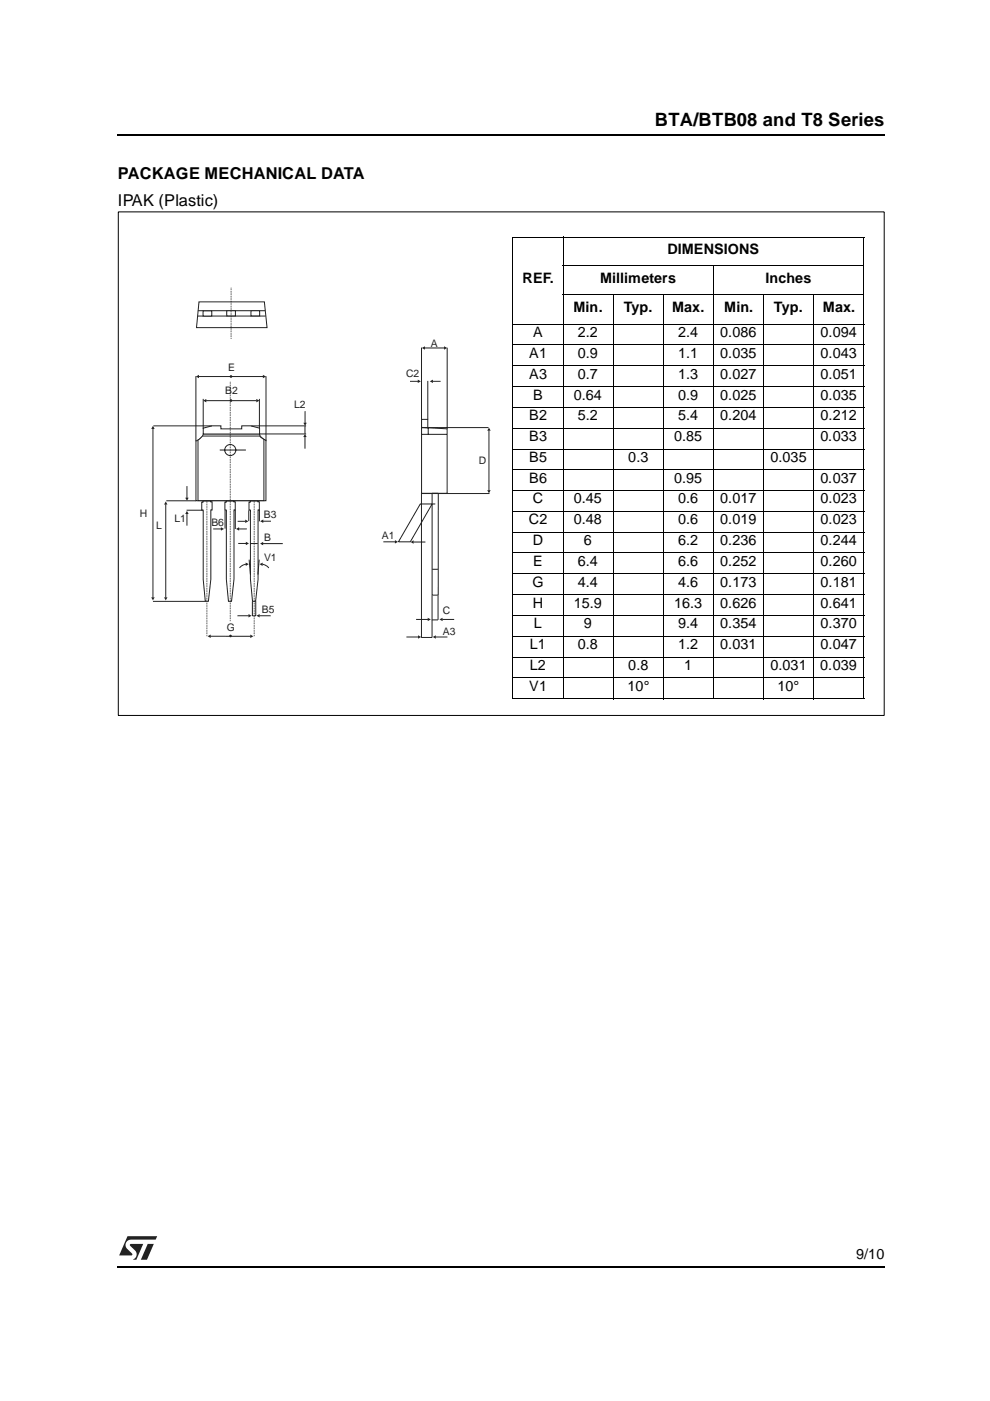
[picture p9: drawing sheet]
<svg xmlns="http://www.w3.org/2000/svg" width="210mm" height="297mm" viewBox="0 0 210 297" stroke-linecap="round" stroke-linejoin="round" font-family="sans-serif">
<path d="M24.9 28.4l.1 .3zM187.5 28.4l.1 .3zM24.9 268.4l.1 .3zM187.5 268.4l.1 .3z" fill="#000"/>
<path d="M25 28.5h162.5M25 268.6h162.5" fill="none" stroke="#000" stroke-width=".25"/>
<path d="M25 262h8.3v5.2h-8.3z" fill="#fff"/>
<g fill="#231f20">
<path d="M31.3 263.7h1.3l-1.4 3.4h-1.3z" fill-rule="evenodd"/>
<path d="M27 262.1h6.3l-.3 .7h-5.2a1.14 1.14 0 0 0-1.1 .8 1.14 1.14 0 0 0 .3 1.2l1 1v.3l-2.7 .1z" fill-rule="evenodd"/>
<path d="M27.6 263.8l2.8-.1-1.5 3.4h-.7a1.19 1.19 0 0 0 .5-1.9l-1.1-1.1z" fill-rule="evenodd"/>
</g>
<path d="M29.4 60.9h74.7v74.7h-74.7z" fill="#fff"/>
<path d="M42.2 64h13.9l.5 5.5h-14.9z" fill-rule="evenodd" fill="#fff" stroke="#231f20" stroke-width=".21"/>
<path d="M41.8 67h14.5M42 65.9h14.2" fill="none" stroke="#231f20" stroke-width=".21"/>
<g fill="#fff" stroke="#231f20" stroke-width=".21">
<path d="M43.1 65.9h1.8v1.1h-1.8z" fill-rule="evenodd"/>
<path d="M48.1 65.9h1.8v1.1h-1.8z" fill-rule="evenodd"/>
<path d="M53.2 65.9h1.9v1.1h-1.9z" fill-rule="evenodd"/>
<path d="M41.5 93.5a2.28 2.28 0 0 0 1.6-1.5h11.9a1.81 1.81 0 0 0 1.4 1.3v12.9h-14.9z" fill-rule="evenodd"/>
<path d="M42 93.3l.9-.8h12.2l.9 .7v12.9h-14z" fill-rule="evenodd"/>
</g>
<path d="M43 106.2h1.7v.2h.3v1.7h-.3v14.7l-.5 4.7h-.7l-.4-4.7v-14.6h-.3v-1.7h.2zM47.7 106.5h.3v-.3h1.6v.2h.3v1.7h-.3v14.7l-.5 4.7h-.7l-.4-4.7v-14.6h-.3zM52.8 106.5h.3v-.3h1.6v.2h.3v1.7h-.3v14.7l-.5 4.7h-.7l-.4-4.7v-14.6h-.3z" fill="none" stroke="#231f20" stroke-width=".21"/>
<path d="M43.1 90.8l1.9-.5h1.8v.6h4.5v-.6h1.8l1.9 .5v1.2h-11.9z" fill-rule="evenodd" fill="#fff" stroke="#231f20" stroke-width=".21"/>
<path d="M41.5 79.8v13.7M42.1 79.8h13.7M56.4 79.8v13.7M43.1 84.6v6.3M55 84.6v6.3" fill="none" stroke="#231f20" stroke-width=".21"/>
<g fill="#231f20">
<path d="M41.5 79.8l.7-.3v.7z"/>
<path d="M55.7 79.5l.7 .3-.7 .4z"/>
</g>
<path d="M43.7 84.9h10.7" fill="none" stroke="#231f20" stroke-width=".21"/>
<g fill="#231f20">
<path d="M43.1 84.9l.6-.3v.7z"/>
<path d="M54.3 84.6l.7 .3-.7 .4z"/>
</g>
<path d="M53.2 90.3h11.7M55 92h9.9M64.7 87.2v2.5" fill="none" stroke="#231f20" stroke-width=".21"/>
<path d="M64.3 89.6h.7l-.3 .7z" fill="#231f20"/>
<path d="M64.7 92.6v2.5" fill="none" stroke="#231f20" stroke-width=".21"/>
<path d="M64.7 92l.3 .7h-.7z" fill="#231f20"/>
<path d="M93.8 131.3h2.5" fill="none" stroke="#231f20" stroke-width=".21"/>
<path d="M93.2 131.3l.6-.3v.7z" fill="#231f20"/>
<path d="M87.6 114.9h2.6" fill="none" stroke="#231f20" stroke-width=".21"/>
<path d="M87 114.9l.7-.3v.7z" fill="#231f20"/>
<path d="M92.4 135.1h2.5" fill="none" stroke="#231f20" stroke-width=".21"/>
<path d="M91.8 135.1l.6-.4v.7z" fill="#231f20"/>
<path d="M88.2 131.3h2.5" fill="none" stroke="#231f20" stroke-width=".21"/>
<path d="M90.7 131l.6 .3-.6 .4z" fill="#231f20"/>
<path d="M86.2 135.1h2.5" fill="none" stroke="#231f20" stroke-width=".21"/>
<path d="M88.6 134.7l.7 .4-.7 .3z" fill="#231f20"/>
<path d="M81.3 114.9h2.5" fill="none" stroke="#231f20" stroke-width=".21"/>
<path d="M83.7 114.5l.7 .4-.7 .3z" fill="#231f20"/>
<path d="M39.6 108.9v2.5" fill="none" stroke="#231f20" stroke-width=".21"/>
<path d="M39.6 108.3l.4 .7h-.7z" fill="#231f20"/>
<path d="M39.6 103.1v2.5" fill="none" stroke="#231f20" stroke-width=".21"/>
<path d="M39.3 105.5h.7l-.4 .7z" fill="#231f20"/>
<path d="M32.4 90.9v35.8M32.5 90.3h12.4M32.4 127.5h11.2" fill="none" stroke="#231f20" stroke-width=".21"/>
<g fill="#231f20">
<path d="M32.1 126.6h.7l-.4 .7z"/>
<path d="M32.4 90.3l.4 .6h-.7z"/>
</g>
<path d="M35.1 106.9v19.8" fill="none" stroke="#231f20" stroke-width=".21"/>
<g fill="#231f20">
<path d="M34.8 126.6h.7l-.4 .7z"/>
<path d="M35.1 106.3l.4 .7h-.7z"/>
</g>
<path d="M35.3 106.2h6.2M39.6 108.2h3.3M44.6 134.9h8.5" fill="none" stroke="#231f20" stroke-width=".21"/>
<path d="M43.9 106.2v28.8M53.9 106.2v28.7" fill="none" stroke="#231f20" stroke-width=".21" stroke-dasharray=".1 .1 0 .1" stroke-linecap="butt"/>
<g fill="#231f20">
<path d="M53.1 134.5l.6 .4-.6 .4z"/>
<path d="M44 134.9l.7-.4v.8z"/>
</g>
<path d="M50.4 110.5h1.7M50.5 115.2h1.7M53.1 115.2h1.6" fill="none" stroke="#231f20" stroke-width=".21"/>
<g fill="#231f20">
<path d="M52.1 114.9l.7 .3-.7 .4z"/>
<path d="M52 110.2l.7 .3-.7 .4z"/>
</g>
<path d="M55.8 110.5h1.7" fill="none" stroke="#231f20" stroke-width=".21"/>
<path d="M55.2 110.5l.6-.4v.8z" fill="#231f20"/>
<path d="M50.6 112.1h1.7" fill="none" stroke="#231f20" stroke-width=".21"/>
<path d="M50 112.1l.7-.3v.7z" fill="#231f20"/>
<path d="M45.2 112.1h1.7" fill="none" stroke="#231f20" stroke-width=".21"/>
<path d="M46.8 111.8l.7 .3-.7 .4z" fill="#231f20"/>
<path d="M91.7 80.8h1.7" fill="none" stroke="#231f20" stroke-width=".21"/>
<path d="M91.1 80.8l.7-.3v.7z" fill="#231f20"/>
<path d="M86.9 80.8h1.7" fill="none" stroke="#231f20" stroke-width=".21"/>
<path d="M88.6 80.5l.6 .3-.6 .4z" fill="#231f20"/>
<path d="M55.7 115.3h4.3" fill="none" stroke="#231f20" stroke-width=".21"/>
<path d="M55.1 115.3l.7-.4v.7z" fill="#231f20"/>
<path d="M55 130.6h2.4" fill="none" stroke="#231f20" stroke-width=".21"/>
<path d="M54.4 130.6l.6-.4v.7z" fill="#231f20"/>
<path d="M50.3 130.6h2.4" fill="none" stroke="#231f20" stroke-width=".21"/>
<path d="M52.7 130.2l.6 .4-.6 .3z" fill="#231f20"/>
<g fill="#231f20" stroke="#231f20" stroke-width=".21">
<circle cx="48.9" cy="134.8" r=".17"/>
<circle cx="49" cy="84.9" r=".17"/>
<circle cx="49" cy="79.8" r=".17"/>
</g>
<path d="M55.6 119.6a1.97 1.97 0 0 1 1.4 .8" fill="none" stroke="#231f20" stroke-width=".21"/>
<path d="M55 119.6l.7-.3v.7z" fill="#231f20"/>
<path d="M52.1 119.6a1.97 1.97 0 0 0-1.3 .8" fill="none" stroke="#231f20" stroke-width=".21"/>
<path d="M52.1 119.3l.6 .3-.6 .4z" fill="#231f20"/>
<path d="M49 71.8v-10.8M48.8 80.9v50.8" fill="none" stroke="#231f20" stroke-width=".21" stroke-dasharray=".1 .1 0 .1" stroke-linecap="butt"/>
<g fill="none" stroke="#231f20" stroke-width=".21">
<path d="M89.4 73.7v17M90 73.8h4.2M94.8 73.7v17.2M46.6 95.4h5.5M89.4 90.6l5.4 .3v13.7h-5.4zM89.4 88.9h1.3v1.8h-1.3zM89.4 92.1h5.4M90.7 80.8v8.1M90.8 90.7h12.8M90.8 90.7v1.4M89.4 104.6h14.4M91.6 104.6h1.3"/>
<path d="M91.6 104.6v21.6h1.3v-21.6"/>
<circle cx="48.8" cy="95.4" r="1.17"/>
</g>
<g fill="#231f20">
<path d="M89.4 73.8l.7-.4v.7z"/>
<path d="M94.2 73.4l.6 .4-.6 .3z"/>
</g>
<path d="M103.7 91.3v12.7" fill="none" stroke="#231f20" stroke-width=".21"/>
<g fill="#231f20">
<path d="M103.3 103.9h.7l-.3 .7z"/>
<path d="M103.7 90.7l.3 .6h-.7z"/>
</g>
<g fill="none" stroke="#231f20" stroke-width=".21">
<path d="M64.7 90.3v1.7M47.7 108.3v3.8M49.9 108.1v4.1M52.7 108.2v2.3M52.8 118.7l.3 3.1M55 118.7l-.3 3.1M55 108v2.5M84.5 114.9h2.4M89.4 104.6v30.6h2.2v-8.9M91.6 106.9l-4.6 8M92.3 106.9h-3.2l-4.6 8M53.5 127.5v3.1"/>
<path d="M53.5 130.6h.7M54.2 127.5v3.1M91.6 120.7h1.3M92.9 126.3v5.1h-1.3"/>
</g>
<g fill="none" stroke="#000" stroke-width=".21">
<path d="M25.1 44.9h162.4v106.8h-162.4zM119.3 56.4h63.9M119.4 50.2v98M151.2 56.4v91.8M183.2 50.3v97.7M183.2 50.3h-74.5v97.7M108.7 68.7h74.5M108.7 73.1h74.5M108.7 77.5h74.5M119.3 62.5h63.9M130 62.5v85.7M140.7 62.5v85.7"/>
<path d="M161.9 62.5v85.7M172.5 62.5v85.7M108.7 82h74.5M108.7 86.4h74.5M108.7 90.8h74.5M108.7 95.2h74.5M108.7 99.6h74.5M108.7 104h74.5M108.7 108.4h74.5M108.7 112.8h74.5M108.7 117.2h74.5M108.7 121.6h74.5"/>
<path d="M108.7 126h74.5M108.7 130.4h74.5M108.7 134.9h74.5M108.7 139.3h74.5M108.7 143.7h74.5M108.7 148.1h74.5"/>
</g>
<text font-size="3.9" x="138.9" y="26.8">BTA/BTB08 and T8 Series</text>
<g font-size="3.5">
<text x="25" y="38">PACKAGE MECHANICAL DATA</text>
<text x="25" y="43.7">IPAK (Plastic)</text>
</g>
<g font-size="3">
<text x="141.5" y="53.8">DIMENSIONS</text>
<text x="110.8" y="60">REF.</text>
<text x="127.3" y="60">Millimeters</text>
<text x="162.3" y="60">Inches</text>
<text x="113.1" y="71.4">A</text>
<text x="121.6" y="66.2">Min.</text>
<text x="122.5" y="71.4">2.2</text>
<text x="132.3" y="66.2">Typ.</text>
<text x="142.5" y="66.2">Max.</text>
<text x="143.8" y="71.4">2.4</text>
<text x="152.7" y="71.4">0.086</text>
<text x="153.5" y="66.2">Min.</text>
<text x="164.1" y="66.2">Typ.</text>
<text x="173.9" y="71.4">0.094</text>
<text x="174.4" y="66.2">Max.</text>
<text x="112.2" y="75.8">A1</text>
<text x="122.5" y="75.8">0.9</text>
<text x="143.8" y="75.8">1.1</text>
<text x="152.7" y="75.8">0.035</text>
<text x="173.9" y="75.8">0.043</text>
<text x="112.2" y="80.3">A3</text>
<text x="122.5" y="80.3">0.7</text>
<text x="143.8" y="80.3">1.3</text>
<text x="152.7" y="80.3">0.027</text>
<text x="173.9" y="80.3">0.051</text>
<text x="112.2" y="89.1">B2</text>
<text x="113.1" y="84.7">B</text>
<text x="121.7" y="84.7">0.64</text>
<text x="122.5" y="89.1">5.2</text>
<text x="143.8" y="84.7">0.9</text>
<text x="143.8" y="89.1">5.4</text>
<text x="152.7" y="84.7">0.025</text>
<text x="152.7" y="89.1">0.204</text>
<text x="173.9" y="84.7">0.035</text>
<text x="173.9" y="89.1">0.212</text>
<text x="112.2" y="93.5">B3</text>
<text x="142.9" y="93.5">0.85</text>
<text x="173.9" y="93.5">0.033</text>
<text x="112.2" y="97.9">B5</text>
<text x="133.2" y="97.9">0.3</text>
<text x="163.3" y="97.9">0.035</text>
<text x="112.2" y="102.3">B6</text>
<text x="113" y="106.7">C</text>
<text x="121.7" y="106.7">0.45</text>
<text x="142.9" y="102.3">0.95</text>
<text x="143.8" y="106.7">0.6</text>
<text x="152.7" y="106.7">0.017</text>
<text x="173.9" y="102.3">0.037</text>
<text x="173.9" y="106.7">0.023</text>
<text x="112.1" y="111.1">C2</text>
<text x="121.7" y="111.1">0.48</text>
<text x="143.8" y="111.1">0.6</text>
<text x="152.7" y="111.1">0.019</text>
<text x="173.9" y="111.1">0.023</text>
<text x="113" y="115.5">D</text>
<text x="113.1" y="119.9">E</text>
<text x="122.5" y="119.9">6.4</text>
<text x="123.8" y="115.5">6</text>
<text x="143.8" y="115.5">6.2</text>
<text x="143.8" y="119.9">6.6</text>
<text x="152.7" y="115.5">0.236</text>
<text x="152.7" y="119.9">0.252</text>
<text x="173.9" y="115.5">0.244</text>
<text x="173.9" y="119.9">0.260</text>
<text x="112.9" y="124.4">G</text>
<text x="122.5" y="124.4">4.4</text>
<text x="143.8" y="124.4">4.6</text>
<text x="152.7" y="124.4">0.173</text>
<text x="173.9" y="124.4">0.181</text>
<text x="113" y="128.8">H</text>
<text x="121.7" y="128.8">15.9</text>
<text x="142.9" y="128.8">16.3</text>
<text x="152.7" y="128.8">0.626</text>
<text x="173.9" y="128.8">0.641</text>
<text x="112.4" y="137.6">L1</text>
<text x="113.2" y="133.2">L</text>
<text x="122.5" y="137.6">0.8</text>
<text x="123.8" y="133.2">9</text>
<text x="143.8" y="133.2">9.4</text>
<text x="143.8" y="137.6">1.2</text>
<text x="152.7" y="133.2">0.354</text>
<text x="152.7" y="137.6">0.031</text>
<text x="173.9" y="133.2">0.370</text>
<text x="173.9" y="137.6">0.047</text>
<text x="112.4" y="142">L2</text>
<text x="133.2" y="142">0.8</text>
<text x="145.1" y="142">1</text>
<text x="163.3" y="142">0.031</text>
<text x="173.9" y="142">0.039</text>
<text x="112.2" y="146.5">V1</text>
<text x="133" y="146.5">10°</text>
<text x="164.9" y="146.5">10°</text>
<text x="181.5" y="266.8">9/10</text>
</g>
<g font-size="2.2" fill="#231f20">
<text x="91.3" y="73.5">A</text>
<text x="47.8" y="83.6">B2</text>
<text x="48.4" y="78.6">E</text>
<text x="86.1" y="79.8">C2</text>
<text x="62.4" y="86.5">L2</text>
<text x="101.5" y="98.4">D</text>
<text x="29.7" y="109.6">H</text>
<text x="33.1" y="112.1">L</text>
<text x="37" y="110.7">L1</text>
<text x="44.8" y="111.6">B6</text>
<text x="56" y="109.9">B3</text>
<text x="56" y="114.7">B</text>
<text x="56" y="119">V1</text>
<text x="81" y="114.4">A1</text>
<text x="55.5" y="130">B5</text>
<text x="93.9" y="130.2">C</text>
<text x="48.1" y="133.8">G</text>
<text x="93.9" y="134.5">A3</text>
</g>
</svg>
